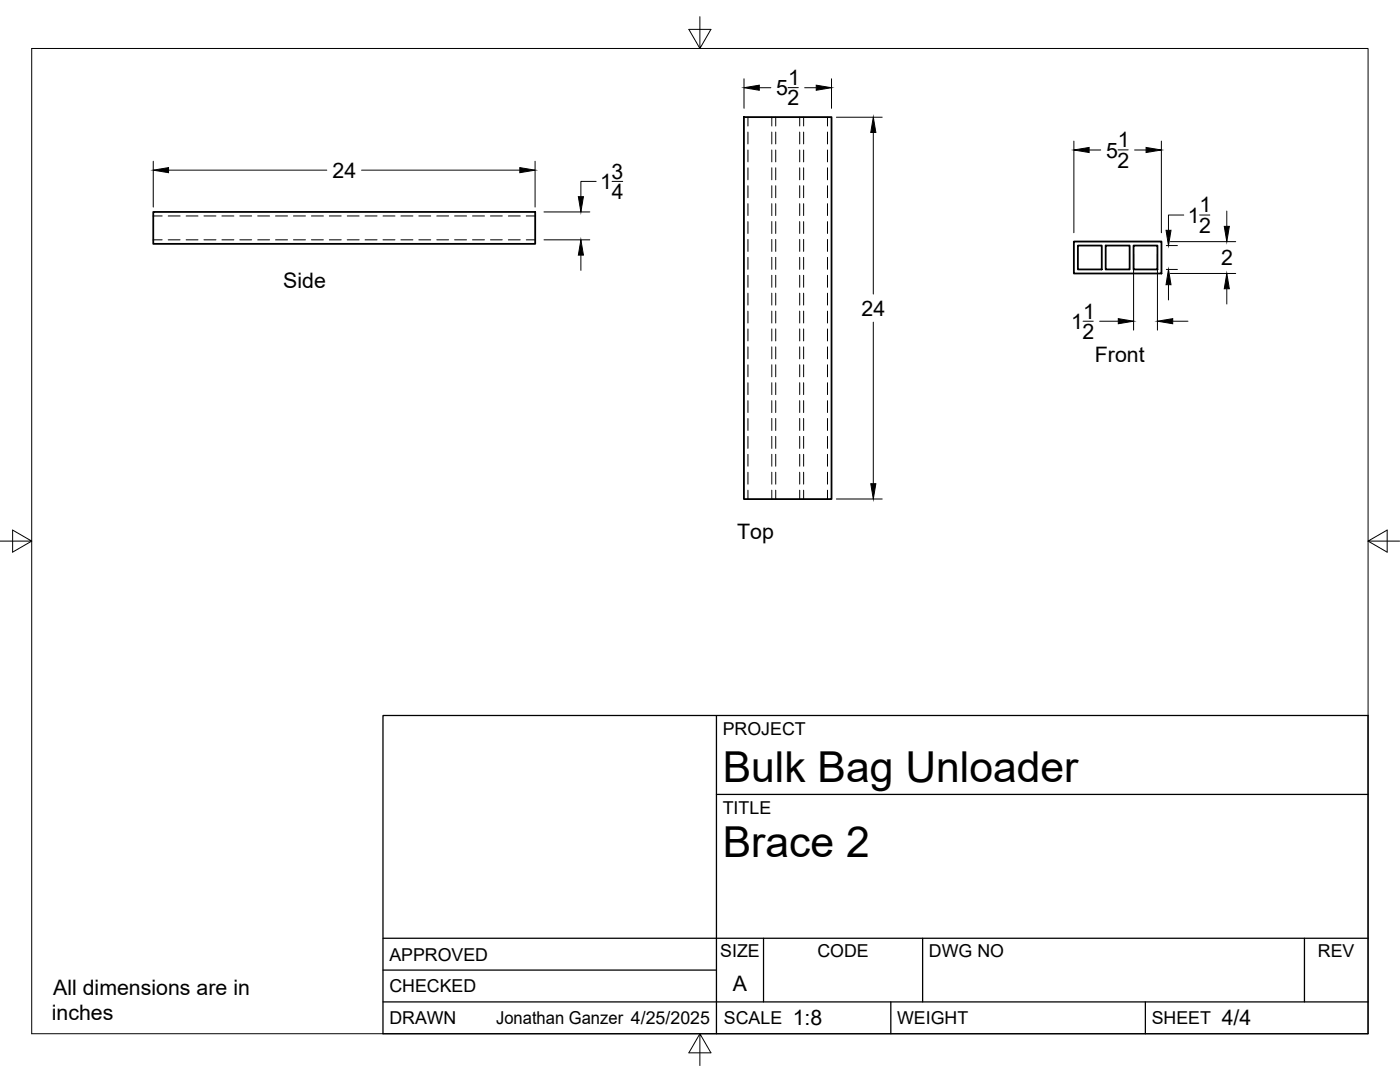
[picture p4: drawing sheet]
<svg xmlns="http://www.w3.org/2000/svg" width="279mm" height="216mm" viewBox="0 0 279 216" stroke-linecap="round" stroke-linejoin="round" font-family="sans-serif">
<!-- layer: Visible -->
<path d="M148.5 23.4h17.4v76.2h-17.4zM30.6 42.3h76.2v6.4h-76.2zM214.3 48.2h17.5v6.4h-17.5zM215.1 49h4.8v4.8h-4.8zM220.7 49h4.7v4.8h-4.7zM226.2 49h4.8v4.8h-4.8z" fill="none" stroke="#000" stroke-width=".36"/>
<!-- layer: Hidden -->
<g fill="none" stroke="#000" stroke-width=".2">
<path d="M149.3 23.4v1.7M149.3 26.4v2.3M149.3 29.9v2.4M149.3 33.5v2.4M149.3 37.1v2.4M154 23.4v1.7M154 26.4v2.3M154 29.9v2.4M154 33.5v2.4M154 37.1v2.4M154.8 23.4v1.7M154.8 26.4v2.3"/>
<path d="M154.8 29.9v2.4M154.8 33.5v2.4M154.8 37.1v2.4M159.6 23.4v1.7M159.6 26.4v2.3M159.6 29.9v2.4M159.6 33.5v2.4M159.6 37.1v2.4M160.4 23.4v1.7M160.4 26.4v2.3M160.4 29.9v2.4M160.4 33.5v2.4"/>
<path d="M160.4 37.1v2.4M165.1 23.4v1.7M165.1 26.4v2.3M165.1 29.9v2.4M165.1 33.5v2.4M165.1 37.1v2.4M30.6 43.1h1.8M30.6 47.9h1.8M33.6 43.1h2.3M33.6 47.9h2.3M37.1 43.1h2.4M37.1 47.9h2.4"/>
<path d="M40.7 43.1h2.4M40.7 47.9h2.4M44.3 43.1h2.4M44.3 47.9h2.4M47.9 43.1h2.3M47.9 47.9h2.3M51.4 43.1h2.4M51.4 47.9h2.4M55 43.1h2.4M55 47.9h2.4M58.6 43.1h2.4M58.6 47.9h2.4"/>
<path d="M62.1 43.1h2.4M62.1 47.9h2.4M65.7 43.1h2.4M65.7 47.9h2.4M69.3 43.1h2.4M69.3 47.9h2.4M72.9 43.1h2.3M72.9 47.9h2.3M76.4 43.1h2.4M76.4 47.9h2.4M80 43.1h2.4M80 47.9h2.4"/>
<path d="M83.6 43.1h2.4M83.6 47.9h2.4M87.2 43.1h2.3M87.2 47.9h2.3M90.7 43.1h2.4M90.7 47.9h2.4M94.3 43.1h2.4M94.3 47.9h2.4M97.9 43.1h2.3M97.9 47.9h2.3M101.5 43.1h2.3M101.5 47.9h2.3"/>
<path d="M105 43.1h1.8M105 47.9h1.8M149.3 40.6v2.4M149.3 44.2v2.4M149.3 47.8v2.4M149.3 51.4v2.3M149.3 54.9v2.4M149.3 58.5v2.4M154 40.6v2.4M154 44.2v2.4M154 47.8v2.4M154 51.4v2.3"/>
<path d="M154 54.9v2.4M154 58.5v2.4M154.8 40.6v2.4M154.8 44.2v2.4M154.8 47.8v2.4M154.8 51.4v2.3M154.8 54.9v2.4M154.8 58.5v2.4M159.6 40.6v2.4M159.6 44.2v2.4M159.6 47.8v2.4M159.6 51.4v2.3"/>
<path d="M159.6 54.9v2.4M159.6 58.5v2.4M160.4 40.6v2.4M160.4 44.2v2.4M160.4 47.8v2.4M160.4 51.4v2.3M160.4 54.9v2.4M160.4 58.5v2.4M165.1 40.6v2.4M165.1 44.2v2.4M165.1 47.8v2.4M165.1 51.4v2.3"/>
<path d="M165.1 54.9v2.4M165.1 58.5v2.4M149.3 62.1v2.4M149.3 65.6v2.4M149.3 69.2v2.4M149.3 72.8v2.4M149.3 76.4v2.3M149.3 79.9v2.4M154 62.1v2.4M154 65.6v2.4M154 69.2v2.4M154 72.8v2.4"/>
<path d="M154 76.4v2.3M154 79.9v2.4M154.8 62.1v2.4M154.8 65.6v2.4M154.8 69.2v2.4M154.8 72.8v2.4M154.8 76.4v2.3M154.8 79.9v2.4M159.6 62.1v2.4M159.6 65.6v2.4M159.6 69.2v2.4M159.6 72.8v2.4"/>
<path d="M159.6 76.4v2.3M159.6 79.9v2.4M160.4 62.1v2.4M160.4 65.6v2.4M160.4 69.2v2.4M160.4 72.8v2.4M160.4 76.4v2.3M160.4 79.9v2.4M165.1 62.1v2.4M165.1 65.6v2.4M165.1 69.2v2.4M165.1 72.8v2.4"/>
<path d="M165.1 76.4v2.3M165.1 79.9v2.4M149.3 83.5v2.4M149.3 87.1v2.4M149.3 90.7v2.3M149.3 94.2v2.4M149.3 97.8v1.8M154 83.5v2.4M154 87.1v2.4M154 90.7v2.3M154 94.2v2.4M154 97.8v1.8"/>
<path d="M154.8 83.5v2.4M154.8 87.1v2.4M154.8 90.7v2.3M154.8 94.2v2.4M154.8 97.8v1.8M159.6 83.5v2.4M159.6 87.1v2.4M159.6 90.7v2.3M159.6 94.2v2.4M159.6 97.8v1.8M160.4 83.5v2.4M160.4 87.1v2.4"/>
<path d="M160.4 90.7v2.3M160.4 94.2v2.4M160.4 97.8v1.8M165.1 83.5v2.4M165.1 87.1v2.4M165.1 90.7v2.3M165.1 94.2v2.4M165.1 97.8v1.8"/>
</g>
<!-- layer: Border -->
<path d="M6.3 9.7h266.7v196.6h-266.7zM139.7 3.3v6.4l2.2-3.8h-4.4l2.2 3.8M0 108h6.3l-3.8-2.2v4.4l3.8-2.2M273 108l3.8 2.2v-4.4l-3.8 2.2h6.4M139.7 206.3l-2.2 3.8h4.4l-2.2-3.8v6.3" fill="none" stroke="#000" stroke-width=".2"/>
<!-- layer: Titleblock -->
<path d="M76.4 142.8h196.6v63.5h-196.6zM143 158.5h130M143 142.8v63.5M76.4 199.9h196.6M76.4 193.6h66.6M76.4 187.2h196.6M152.4 187.2v12.7M177.8 199.9v6.4M184.1 187.2v12.7M228.6 199.9v6.4M260.3 187.2v12.7" fill="none" stroke="#000" stroke-width=".25"/>
<!-- layer: FD_Dimensions -->
<g fill="none" stroke="#000" stroke-width=".2">
<path d="M148.5 15.7v5.9M151.5 17.5h2.3M157.3 17.5h2M160.6 17.5h2.3M165.9 15.7v5.9M30.6 32.2v9.1M33.6 34h31.6M72.2 34h31.5M106.8 32.2v9.1M119 36.2h-3.1v3M122.2 36.2h2.1M166.9 23.4h9.2"/>
<path d="M174.3 26.4v32.3M214.3 28.2v18.2M217.4 29.9h2.3M223.1 29.9h2M226.4 29.9h2.3M231.8 28.2v18.2M108.6 47.9h9.1M108.6 42.3h9.1M115.9 50.9v3.1M226.2 50.8v15.1M231 50.8v15.1M232.8 53.8h2.2"/>
<path d="M232.8 49h2.2M233.2 56.8v3.1M233.6 48.2h13M233.6 54.6h13M236.2 42.9h-3v3.1M239.4 42.9h2M244.8 42.1v3.1M244.8 57.6v3.1M174.3 64.3v32.2M216.2 64.1h2M219.5 64.1h3.7M234 64.1h3.1"/>
<path d="M166.9 99.6h9.2"/>
</g>
<g fill="#000" stroke="#000" stroke-width=".2">
<path d="M148.5 17.5l3-.5v1zM162.9 17l3 .5-3 .5zM30.6 34l3-.6v1.1zM103.7 33.4l3.1 .6-3.1 .5zM115.4 39.2h1l-.5 3.1zM174.3 23.4l.5 3h-1zM214.3 29.9l3.1-.5v1zM228.7 29.4l3.1 .5-3.1 .5zM115.9 47.9l.5 3h-1zM233.2 53.8l.5 3h-1zM232.7 46h1l-.5 3zM244.3 45.2h1l-.5 3z"/>
<path d="M244.8 54.6l.5 3h-1zM223.2 63.6l3 .5-3 .5zM231 64.1l3-.5v1zM173.8 96.5h1l-.5 3.1z"/>
</g>
<g font-size="8.5">
<text x="144.3" y="156">Bulk Bag Unloader</text>
<text x="144.3" y="171">Brace 2</text>
</g>
<g font-size="4.3">
<text x="157.3" y="17">1</text>
<text x="154.9" y="19">5</text>
<text x="157.2" y="21">2</text>
<text x="223.1" y="29.4">1</text>
<text x="66.4" y="35.5">24</text>
<text x="122" y="35.7">3</text>
<text x="220.8" y="31.4">5</text>
<text x="223" y="33.5">2</text>
<text x="119.8" y="37.7">1</text>
<text x="122.1" y="39.8">4</text>
<text x="237.1" y="44.4">1</text>
<text x="239.3" y="46.5">2</text>
<text x="239.4" y="42.4">1</text>
<text x="243.7" y="52.9">2</text>
<text x="56.5" y="57.5">Side</text>
<text x="172" y="63">24</text>
<text x="213.8" y="65.6">1</text>
<text x="216.2" y="63.6">1</text>
<text x="216" y="67.6">2</text>
<text x="218.5" y="72.2">Front</text>
<text x="147.1" y="107.6">Top</text>
<text x="146.3" y="197.7">A</text>
<text x="10.3" y="203.6">inches</text>
<text x="10.6" y="198.5">All dimensions are in</text>
<text x="158.2" y="204.6">1:8</text>
<text x="243.8" y="204.6">4/4</text>
</g>
<g font-size="3.5">
<text x="144.3" y="146.6">PROJECT</text>
<text x="144.3" y="162.3">TITLE</text>
<text x="77.7" y="191.7">APPROVED</text>
<text x="143.7" y="191">SIZE</text>
<text x="163.1" y="191">CODE</text>
<text x="185.4" y="191">DWG NO</text>
<text x="263" y="191">REV</text>
<text x="77.7" y="198">CHECKED</text>
<text x="77.7" y="204.4">DRAWN</text>
<text x="99" y="204.4">Jonathan Ganzer 4/25/2025</text>
<text x="144.5" y="204.4">SCALE</text>
<text x="179" y="204.4">WEIGHT</text>
<text x="229.8" y="204.4">SHEET</text>
</g>
</svg>
